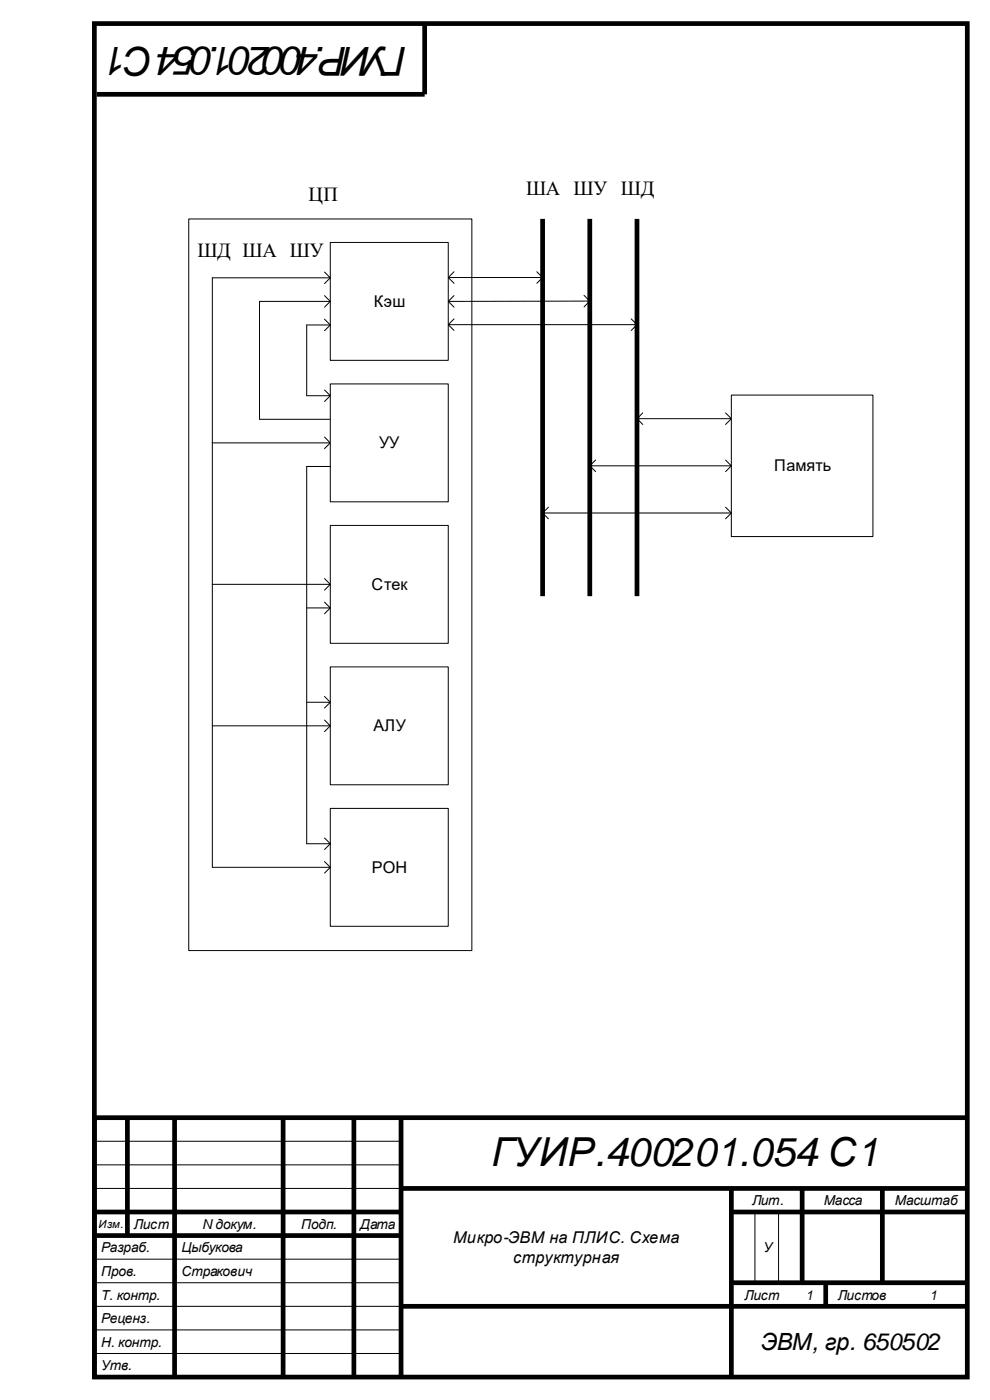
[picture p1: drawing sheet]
<svg xmlns="http://www.w3.org/2000/svg" width="210mm" height="297mm" viewBox="0 0 210 297" stroke-linecap="round" stroke-linejoin="round" font-family="sans-serif">
<g fill="none" stroke="#000" stroke-width="1" stroke-linecap="butt">
<path d="M20 5h185v287h-185zM90 5v15h-69.5M27 237v25M37 237v55M60 237v55M75 237v55M85 237v55M205 237h-185v55M20 257h65M85 252h120M155 252v40M155 257h50"/>
<path d="M170 252v20M187 252v20M20 262h65M85 277h120M155 272h50M175 272v5"/>
</g>
<path d="M20 242h65M20 247h65M20 252h65M160 257v15M165 257v15M20 272h65M20 277h65M20 267h65M20 282h65M20 287h65" fill="none" stroke="#000" stroke-width=".21"/>
<path d="M40 46.4h60v155.2h-60z" fill-rule="evenodd" fill="#fff"/>
<path d="M40 46.4h60v155.2h-60z" fill="none" stroke="#000" stroke-width=".21"/>
<path d="M70 141.4h25v25h-25z" fill-rule="evenodd" fill="#fff"/>
<path d="M70 141.4h25v25h-25z" fill="none" stroke="#000" stroke-width=".21"/>
<path d="M70 111.4h25v25h-25z" fill-rule="evenodd" fill="#fff"/>
<path d="M70 111.4h25v25h-25z" fill="none" stroke="#000" stroke-width=".21"/>
<path d="M70 171.4h25v25h-25z" fill-rule="evenodd" fill="#fff"/>
<path d="M45 93.9h25M68.8 92.7l1.2 1.2-1.2 1.2M135 88.8h20M136.2 87.6l-1.2 1.2 1.2 1.2M153.8 87.6l1.2 1.2-1.2 1.2M70 171.4h25v25h-25z" fill="none" stroke="#000" stroke-width=".21"/>
<path d="M155 83.8h30v30h-30z" fill-rule="evenodd" fill="#fff"/>
<g fill="none" stroke="#000" stroke-width=".21">
<path d="M95 58.8h20M96.2 57.6l-1.2 1.2 1.2 1.3M113.8 57.6l1.2 1.2-1.2 1.3M95 68.8h40M96.2 62.7l-1.2 1.2 1.2 1.2M96.2 67.6l-1.2 1.2 1.2 1.3M123.8 62.6l1.2 1.2-1.2 1.3M125 63.8l-30 .1M133.8 67.6l1.2 1.2-1.2 1.3M125 98.8h30M126.2 97.6l-1.2 1.2 1.2 1.2M153.8 97.6l1.2 1.2-1.2 1.2"/>
<path d="M155 83.8h30v30h-30zM115 108.8h40M116.2 107.6l-1.2 1.2 1.2 1.2M153.8 107.6l1.2 1.2-1.2 1.2"/>
</g>
<path d="M115 46.4v80zM125 46.4v80zM135 46.4v80z" fill="none" stroke="#000" stroke-width="1" stroke-linecap="butt"/>
<path d="M70 51.4h25v25h-25z" fill-rule="evenodd" fill="#fff"/>
<path d="M45 58.9v35M70 51.4h25v25h-25zM55 63.9v25h15" fill="none" stroke="#000" stroke-width=".21"/>
<path d="M70 81.4h25v25h-25z" fill-rule="evenodd" fill="#fff"/>
<g fill="none" stroke="#000" stroke-width=".21">
<path d="M45 58.9h25M68.8 57.7l1.2 1.2-1.2 1.2M55 63.9h15M68.8 67.7l1.2 1.2-1.2 1.2M68.8 62.7l1.2 1.2-1.2 1.2M70 68.9h-5v15h5M45 93.9v90h25M68.8 82.7l1.2 1.2-1.2 1.2M70 81.4h25v25h-25zM70 98.9h-5v80h5M45 123.9h25M65 128.9h5"/>
<path d="M68.8 122.7l1.2 1.2-1.2 1.2M68.8 127.7l1.2 1.2-1.2 1.2M45 153.9h25M65 148.9h5M68.8 152.7l1.2 1.2-1.2 1.2M68.8 147.7l1.2 1.2-1.2 1.2M68.8 177.7l1.2 1.2-1.2 1.2M68.8 182.7l1.2 1.2-1.2 1.2"/>
</g>
<g font-size="8.5">
<text x="86.2" y="10" transform="rotate(-180 86.2 10)">ГУИР.400201.054С1</text>
<text x="104.1" y="247.3">ГУИР.400201.054 С1</text>
</g>
<text font-size="5" x="161.2" y="286.2">ЭВМ, гр. 650502</text>
<g font-size="4.2">
<text x="111.5" y="41.3">ША ШУ ШД</text>
<text x="65.4" y="42.7">ЦП</text>
<text x="41.8" y="54.5">ШД ША ШУ</text>
</g>
<g font-size="3.4">
<text x="79.3" y="65">Кэш</text>
<text x="80.4" y="95.1">УУ</text>
<text x="164.1" y="99.9">Память</text>
<text x="78.8" y="125.1">Стек</text>
<text x="79.1" y="155.1">АЛУ</text>
<text x="78.8" y="185.1">РОН</text>
<text x="96.1" y="263.6">Микро-ЭВМ на ПЛИС. Схема</text>
<text x="108.8" y="267.9">структурная</text>
</g>
<g font-size="2.9">
<text x="159.4" y="255.6">Лит.</text>
<text x="174.6" y="255.6">Масса</text>
<text x="189.6" y="255.6">Масштаб</text>
<text x="28.4" y="260.6">Лист</text>
<text x="42.8" y="260.6">N докум.</text>
<text x="63.8" y="260.6">Подп.</text>
<text x="76.4" y="260.6">Дата</text>
<text x="21.4" y="265.6">Разраб.</text>
<text x="38.5" y="265.6">Цыбукова</text>
<text x="161.8" y="265.6">У</text>
<text x="21.4" y="270.6">Пров.</text>
<text x="21.4" y="275.6">Т. контр.</text>
<text x="38.5" y="270.6">Стракович</text>
<text x="157.8" y="275.6">Лист</text>
<text x="170.7" y="275.6">1</text>
<text x="177.6" y="275.6">Листов</text>
<text x="197" y="275.6">1</text>
<text x="21.4" y="280.6">Реценз.</text>
<text x="21.4" y="285.6">Н. контр.</text>
<text x="21.4" y="290.6">Утв.</text>
</g>
<text font-size="2.4" x="20.9" y="260.5">Изм.</text>
</svg>
